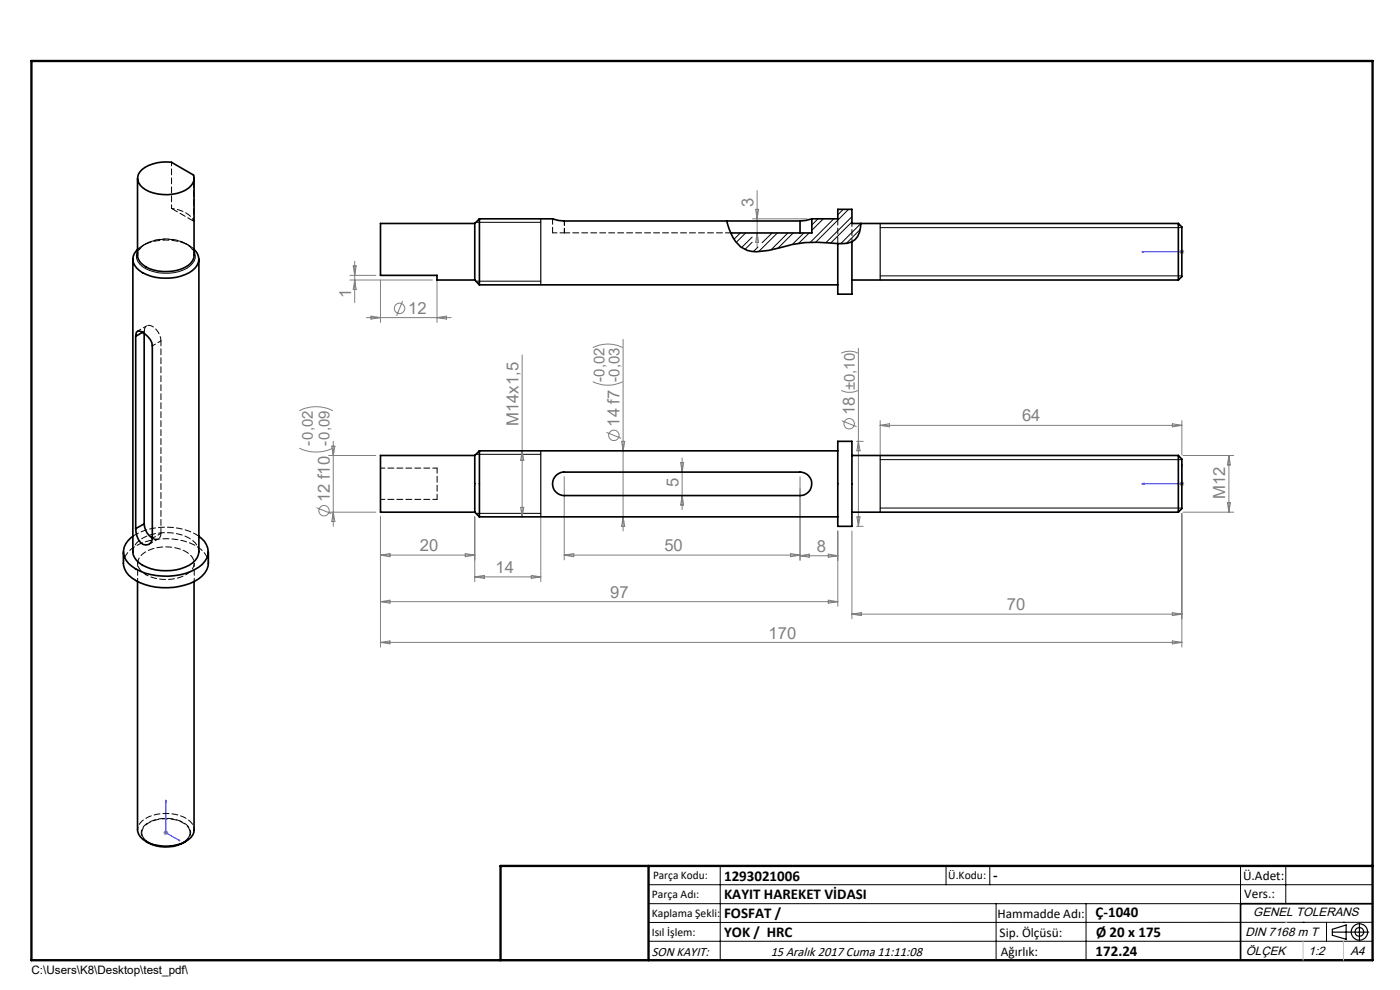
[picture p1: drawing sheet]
<svg xmlns="http://www.w3.org/2000/svg" width="297mm" height="210mm" viewBox="0 0 297 210" stroke-linecap="round" stroke-linejoin="round" font-family="sans-serif">
<g fill="none" stroke="#808080" stroke-width=".21">
<path d="M74.2 59.4h17.5M74.2 58.4h5.5M74.9 56.4h.7l-.4 2zM75.2 55.4v8.8M75.2 59.4l.4 2h-.7zM80.7 59.4v9M92.7 59.4v9M159.6 46.4h11.6M160.3 44.4h.6l-.3 2zM160.6 40.4v12M160.6 49.4l.3 2h-.6zM250.2 53.4h1"/>
<path d="M250.4 53l.7 .8M250.7 52.9v1M251.1 53l-.7 .8M77.7 67.4h18M78.7 67.1l2 .3-2 .3zM85.4 63.8l-1.3 3.2M92.7 67.4l2-.3v.6zM110.8 75.3v34.3M125.8 73.7a7.2 7.2 0 0 1 6.3 0M132.2 72v40.6M178.5 74.9a3.9 3.9 0 0 1 3.5 0M182.1 73.9v37.7"/>
<path d="M63.5 95.1a8.2 8.2 0 0 0 7.1 0M63.5 87.1a7.8 7.8 0 0 1 7.1 0M69.7 96.6h10M70.4 94.6h.6l-.3 2zM70.7 93.6v18M110.8 95.6l.3 2h-.6zM125.8 81a7.2 7.2 0 0 0 6.3 0M128.7 91.7l3.1 1.3M131.9 93.6h.6l-.3 2zM144.4 98.1h.6l-.3 2zM144.7 97.1v11M178.5 82.8a4.2 4.2 0 0 0 3.5 0"/>
<path d="M178.6 89.2l3.1 1.3M181.7 93.6h1.4M182.1 93.6l.4 2h-.7zM186.7 89.2v7.3M186.7 90.2h64M186.7 90.2l2-.3v.6zM248.7 89.9l2 .3-2 .3zM250.7 89.2v7.3M251 96.6h10.7M260.7 96.6v12M260.7 96.6l.3 2h-.6zM67.2 107.7l3.1 1.3"/>
<path d="M69.7 108.6h10M70.7 108.6l.3 2h-.6zM80.7 117.7h20M80.7 117.7l2-.3v.7zM80.7 109.6v27.7M98.7 117.4l2 .3-2 .4zM100.7 109.6v13.8M110.5 107.6h.6l-.3 2zM114.7 109.9v13.5M119.7 117.7h50M119.7 101.1v17.7M119.7 117.7l2-.3v.7z"/>
<path d="M132.2 109.6l.3 2h-.6zM144.7 105.1l.3 2h-.6zM167.7 117.4l2 .3-2 .4zM169.7 101.1v17.8M169.7 117.9h8M169.7 117.9l2-.4v.7zM175.7 117.5l2 .4-2 .3zM177.7 112.6v16M180.7 112.6v18.7M181.7 111.6h1.4M181.8 109.6h.7l-.4 2zM250.2 102.6h1"/>
<path d="M250.4 102.3l.7 .7M250.7 102.1v1M250.7 108.9v28.4M251 108.6h10.7M251.1 102.3l-.7 .7M260.4 106.6h.6l-.3 2zM80.7 127.6l2-.3v.6zM80.7 127.6h97M80.7 136.3l2-.3v.6zM80.7 136.3h170M100.7 122.4h14M100.7 122.4l2-.3v.6z"/>
<path d="M112.7 122.1l2 .3-2 .3zM175.7 127.3l2 .3-2 .3zM180.7 130.3h70M180.7 130.3l2-.3v.6zM248.7 130l2 .3-2 .3zM248.7 136l2 .3-2 .3zM34.7 176.6h1M34.8 176.3l.7 .7M35.2 176.1v1.1M35.5 176.3l-.7 .7"/>
<circle cx="84.8" cy="65.4" r="1.1"/>
<circle cx="130.2" cy="92.4" r="1.1"/>
<circle cx="180.1" cy="89.9" r="1.1"/>
<circle cx="68.7" cy="108.3" r="1.09"/>
</g>
<g fill="none" stroke="#000" stroke-width=".21">
<path d="M29.2 53.4a2.49 2.49 0 0 0 1 3.2 9.4 9.4 0 0 0 10.1-.2 2.3 2.3 0 0 0 .9-3M101 47.2h13.7M101 59.6h13.7M186.7 58.5h64M186.7 48.3h64M101 96.4h13.7M186.7 97.5h64M101 108.9h13.7M186.7 107.8h64M30.1 176.6a3.1 3.1 0 0 0 2.6 2.6 7.7 7.7 0 0 0 6.7-.9 2.13 2.13 0 0 0 .9-1.7M137.6 187.7h153.6M137.6 191.7h153.6"/>
<path d="M137.6 199.7h153.6M152.8 183.7v20M200.7 183.7v4M210 183.7v4M211.3 191.7v12M230.4 191.7v12M263.2 183.7v20M272.8 183.7v8M276.4 195.6h.1M281.4 195.6v4.1M285 195.6h.1M291.2 195.6l-153.6 .1"/>
</g>
<g fill="none" stroke="#000" stroke-width=".25">
<path d="M114.7 46.4v14M186.7 47.4v12M114.7 95.6v14M186.7 96.6v12M282.6 197.7h7.8M282.6 197.1l3-.9v3l-3-.8zM288.4 195.8v3.8M106.2 203.7h185"/>
<circle cx="288.4" cy="197.7" r="1.74"/>
<circle cx="288.4" cy="197.7" r=".93"/>
</g>
<path d="M40.3 176.2a4.1 4.1 0 0 0-3.5-2.4 6.8 6.8 0 0 0-6.3 1.6l-.4 1.2" fill="none" stroke="#000" stroke-width=".21" stroke-dasharray="1.3 .6" stroke-dashoffset=".1" stroke-linecap="butt"/>
<path d="M29.4 53.1a7.9 7.9 0 0 1 7.8-2.2 5.5 5.5 0 0 1 4 2.4" fill="none" stroke="#000" stroke-width=".21" stroke-dasharray="1.3 .6" stroke-dashoffset=".6" stroke-linecap="butt"/>
<path d="M242.3 53.4h.4h-.4M242.3 53.4h8.4M250.6 53.4h.2zM250.7 53.4h.1M250.7 98.4l.1 .4h-.2zM250.7 98.4v4.2h-8.4M242.3 102.6l.4-.1v.2zM35.2 169.7l.1 .4-.2-.1zM35.2 169.7v6.9l3 1.8M37.9 178.1l.3 .3-.3-.1z" fill="none" stroke="#00f" stroke-width=".21"/>
<path d="M29.2 53.3l.2-.2M40.3 176.6v-.4" fill="none" stroke="#000" stroke-width=".21" stroke-dasharray="1.3 .6"/>
<path d="M291.2 191.7h-28v12" fill="none" stroke="#000" stroke-width=".35"/>
<path d="M6.7 12.9h284.5v190.8h-284.5zM137.6 183.7v20M291.2 183.7h-185v20" fill="none" stroke="#000" stroke-width=".5"/>
<path d="M276.4 199.7v4M285 199.7v4" fill="none" stroke="#c0c0c0" stroke-width=".21"/>
<path d="M272.8 195.6h.1" fill="none" stroke="#c0c0c0" stroke-width=".25"/>
<g fill="#00f">
<path d="M37.9 178.1l.3 .3-.3-.1zM35.2 169.7l.1 .4-.2-.1zM250.7 98.4l.1 .4h-.2zM242.3 102.6l.4-.1v.2z"/>
<path d="M250.6 53.4h.2zM242.3 53.4h.4z"/>
</g>
<g fill="none" stroke="#000" stroke-width=".35">
<path d="M29.2 37.8v16.3a3.4 3.4 0 0 0 2.5 2.9 8.9 8.9 0 0 0 8.8-1.2l.6-1.1 .1-.6v-16.3M30.2 35.9a8.5 8.5 0 0 1 6.2-1.5l4.7 2.7a2.78 2.78 0 0 1-1.8 3.3 9.2 9.2 0 0 1-9-.6 2.34 2.34 0 0 1-.1-3.9zM28.2 55v62a4 4 0 0 0 2.9 3.3 10.6 10.6 0 0 0 9.8-.9 3.2 3.2 0 0 0 1.3-2.4v-62M29.2 52.9a2.72 2.72 0 0 0 .3 4.5 10.5 10.5 0 0 0 11.4 0 2.7 2.7 0 0 0 .3-4.5M100.7 47.4v12M100.7 47.4h-20v11h12v1h8M100.7 59.4l1 1M101.7 46.4v14M101.7 46.4h15.5l1.3 .4 1.2 .1h50M101.7 46.4l-1 1M154.2 46.9l.5 1.7a8.8 8.8 0 0 0 2.4 3.8 7 7 0 0 0 6 .7l2.5-.6a26.2 26.2 0 0 1 12.1-.8M169.7 46.9v2.5"/>
<path d="M172.2 46.4l-1.3 .4-1.2 .1M172.2 46.4h5.5v-2h3v3h69.3M172.2 46.4v3h-17.2M180.7 51.3v11.1h-3v-10.7M180.7 51.3l-.9 .3-2.1 .1M180.7 59.4h69.3M182.6 47.4v.1a4.2 4.2 0 0 1-1.9 3.8M250 47.4v12M250 47.4l.7 .7v10.6l-.7 .7M28.8 71.3l.1-.8 .3-.3a3.7 3.7 0 0 1 3.1 3.2v40.8a1.39 1.39 0 0 1-.9 1.4 1.39 1.39 0 0 1-1.6-.5 4.6 4.6 0 0 1-1-3M28.8 71.3v40.8M30.2 70.5l-1.4 .8"/>
<path d="M30.6 70.7v40.4M101.7 60.4h76M100.7 96.6v12M100.7 96.6h-20v12h20M101.7 95.6v14M101.7 95.6h76M101.7 95.6l-1 1M177.7 93.6h3v18h-3zM180.7 96.6h69.3M250 96.6v12M250 96.6l.7 .8v10.5l-.7 .7M26.2 117a5.6 5.6 0 0 0 1.1 5 12.7 12.7 0 0 0 12 2.1 6.5 6.5 0 0 0 4.8-4l.1-3.1"/>
<path d="M28.2 113.8a3.6 3.6 0 0 0-.2 6.3 13.2 13.2 0 0 0 14.9-.4 3.6 3.6 0 0 0-.7-5.9M30.6 111.1a3.8 3.8 0 0 0 1.7 3.1M30.6 111.1l-1.8 1M100.7 108.6l1 1M101.7 109.6h76M117.9 100.9l.7-.5 .7-.3h50.4a2.49 2.49 0 0 1 2.5 2.5 2.49 2.49 0 0 1-2.5 2.5h-50a2.48 2.48 0 0 1-2.3-1.5 2.48 2.48 0 0 1 .5-2.7zM180.7 108.6h69.3M29.2 123.4v52.6a2.91 2.91 0 0 0 1.7 2.5M41.2 123.4v52.6a2.83 2.83 0 0 1-2 2.6 9.3 9.3 0 0 1-8.3-.1M30.9 178.5a8.1 8.1 0 0 0 8.5 0"/>
</g>
<path d="M41.1 46.9a5.4 5.4 0 0 0-4.7-2.7M41.2 54.1a3.1 3.1 0 0 0-2.1-2.6 9 9 0 0 0-8.9 .8 2.5 2.5 0 0 0-1 1.8M44.2 119.5a4.5 4.5 0 0 0-3.1-4 13.7 13.7 0 0 0-13.3 1 4 4 0 0 0-1.6 3M41.2 176a3.1 3.1 0 0 0-2.1-2.6 9 9 0 0 0-8.9 .7 2.5 2.5 0 0 0-1 1.9" fill="none" stroke="#000" stroke-width=".21" stroke-dasharray="1.3 .6" stroke-dashoffset=".7"/>
<path d="M36.4 44.2v-9.8M41.1 46.9v-9.8M31.1 69.1l-1.9 1.2M31.7 115.4l1.9-1.1" fill="none" stroke="#000" stroke-width=".21" stroke-dasharray="1.3 .6" stroke-dashoffset=".5"/>
<path d="M29.2 52.9a10.2 10.2 0 0 1 12 0M177.7 46.4v5.3M42.2 113.7a13.7 13.7 0 0 0-14 0" fill="none" stroke="#000" stroke-width=".21" stroke-dasharray="1.3 .6" stroke-dashoffset="-.1"/>
<path d="M31 51.7l-.7 .4M40.2 52.1l-.8-.4M34.1 72.3a3.6 3.6 0 0 0-2.5-3.3 1.06 1.06 0 0 0-1 1.3M42.2 117a4 4 0 0 0-2.9-3.3 10.7 10.7 0 0 0-9.8 .9 3.1 3.1 0 0 0-1.3 2.4" fill="none" stroke="#000" stroke-width=".21" stroke-dasharray="1.3 .6" stroke-dashoffset=".4"/>
<path d="M36.4 44.2l4.7 2.7M38.9 178.8a2.27 2.27 0 0 0 1.5-2.2 2.27 2.27 0 0 0-1.5-2.1 7.7 7.7 0 0 0-8.3 .6 2.16 2.16 0 0 0 .9 3.7" fill="none" stroke="#000" stroke-width=".21" stroke-dasharray="1.3 .6" stroke-dashoffset="-.2"/>
<path d="M180.7 47.4v3.9M34.1 72.3l-1.8 1M29.2 119.5v3.8M34.1 113.1l-1.8 1.1M41.2 123.3v-3.8" fill="none" stroke="#000" stroke-width=".21" stroke-dasharray="1.3 .6" stroke-dashoffset=".6"/>
<path d="M117.2 49.4h2.5M119.7 49.4v-2.5M92.7 99.3h-12M32.3 114.1a1.08 1.08 0 0 0 1.3 .2 1.08 1.08 0 0 0 .5-1.2M92.7 105.9h-12" fill="none" stroke="#000" stroke-width=".21" stroke-dasharray="1.3 .6" stroke-dashoffset=".3"/>
<path d="M154.2 46.9h.1M30.6 70.3v.4M30.6 70.3l-.4 .2" fill="none" stroke="#000" stroke-width=".21" stroke-dasharray="1.3 .6"/>
<path d="M34.1 113.1v-40.8M92.7 105.9v-6.6" fill="none" stroke="#000" stroke-width=".21" stroke-dasharray="1.3 .6" stroke-dashoffset=".2"/>
<path d="M31 121.9a9.2 9.2 0 0 0 9-.3 2.45 2.45 0 0 0-.2-4.4 9 9 0 0 0-9.6 .4 2.34 2.34 0 0 0 .1 3.9l.7 .4" fill="none" stroke="#000" stroke-width=".21" stroke-dasharray="1.3 .6" stroke-dashoffset=".8"/>
<g fill="none" stroke="#000" stroke-width=".21">
<path d="M157.1 49.4l-1.4 1.4M158.2 49.4l-2 2M159.6 50.3l-2.3 2.2M159.6 51.4l-1.6 1.5M160.8 52.4l-1 1M163.8 49.4l-2.1 2.1M164.9 49.4l-4 4M167.1 49.4l-3.5 3.6M168.3 49.4l-3.2 3.2M170.5 49.4l-2.4 2.5M171.7 49.4l-2.3 2.2M173.5 46.4l-1.3 1.3"/>
<path d="M174.7 46.4l-2.5 2.5M176.9 46.4l-4.9 4.9M178.9 44.4l-1.2 1.2M180 44.4l-6.9 6.9M180.7 46l-5.5 5.5M180.7 47.1l-4.5 4.5M182.5 48.7l-3 2.9M182.6 47.4l-4.3 4.3"/>
</g>
<path d="M117.2 46.4v3M119.7 49.4h35.3" fill="none" stroke="#000" stroke-width=".21" stroke-dasharray="1.3 .6" stroke-dashoffset=".1"/>
<g font-size="3.5" fill="#808080">
<text x="159.8" y="44" transform="rotate(-90 159.8 44)">3</text>
<text x="74.5" y="63.2" transform="rotate(-90 74.5 63.2)">1</text>
<text x="86.6" y="66.6">12</text>
<text x="181.3" y="88.1" transform="rotate(-90 181.3 88.1)">18 ±0,10</text>
<text x="216.8" y="89.4">64</text>
<text x="110" y="90.3" transform="rotate(-90 110 90.3)">M14x1,5</text>
<text x="131.4" y="90.5" transform="rotate(-90 131.4 90.5)">14 f7 -0,03</text>
<text x="69.9" y="106.5" transform="rotate(-90 69.9 106.5)">12 f10</text>
<text x="143.9" y="103.4" transform="rotate(-90 143.9 103.4)">5</text>
<text x="259.9" y="105.8" transform="rotate(-90 259.9 105.8)">M12</text>
<text x="89.1" y="117">20</text>
<text x="140.9" y="117">50</text>
<text x="173.3" y="117.1">8</text>
<text x="105.1" y="121.6">14</text>
<text x="129.5" y="126.8">97</text>
<text x="213.6" y="129.5">70</text>
<text x="163" y="135.5">170</text>
</g>
<g font-size="3.2" fill="#808080">
<text x="128.3" y="80.9" transform="rotate(-90 128.3 80.9)">-0,02</text>
<text x="66.4" y="94.6" transform="rotate(-90 66.4 94.6)">-0,02</text>
<text x="69.9" y="94.6" transform="rotate(-90 69.9 94.6)">-0,09</text>
</g>
<g font-size="3.2">
<text x="153.6" y="186.8">1293021006</text>
<text x="153.6" y="190.8">KAYIT HAREKET VİDASI</text>
<text x="210.7" y="186.6">-</text>
<text x="153.6" y="194.8">FOSFAT /</text>
<text x="232.4" y="194.5">Ç-1040</text>
<text x="153.6" y="198.8">YOK / HRC</text>
<text x="232.4" y="202.8">172.24</text>
<text x="232.5" y="198.8">Ø 20 x 175</text>
</g>
<g font-size="2.8">
<text x="263.7" y="186.7">Ü.Adet:</text>
<text x="263.9" y="190.5">Vers.:</text>
<text x="211.6" y="194.8">Hammadde Adı:</text>
<text x="138.3" y="202.8">SON KAYIT:</text>
<text x="163.5" y="202.8">15 Aralık 2017 Cuma 11:11:08</text>
<text x="212.1" y="198.7">Sip. Ölçüsü:</text>
<text x="212.3" y="202.7">Ağırlık:</text>
</g>
<g font-size="2.6">
<text x="265.9" y="194.4">GENEL TOLERANS</text>
<text x="264.2" y="198.5">DIN 7168 m T</text>
<text x="264.3" y="202.6">ÖLÇEK</text>
<text x="277.6" y="202.6">1:2</text>
<text x="286.5" y="202.6">A4</text>
</g>
<g font-size="2.5">
<text x="138.3" y="190.5">Parça Adı:</text>
<text x="138.5" y="186.5">Parça Kodu:</text>
<text x="201.2" y="186.5">Ü.Kodu:</text>
<text x="138.3" y="194.5">Kaplama Şekli:</text>
<text x="138.3" y="198.6">Isıl İşlem:</text>
<text x="6.7" y="206.7">C:\Users\K8\Desktop\test_pdf\</text>
</g>
</svg>
